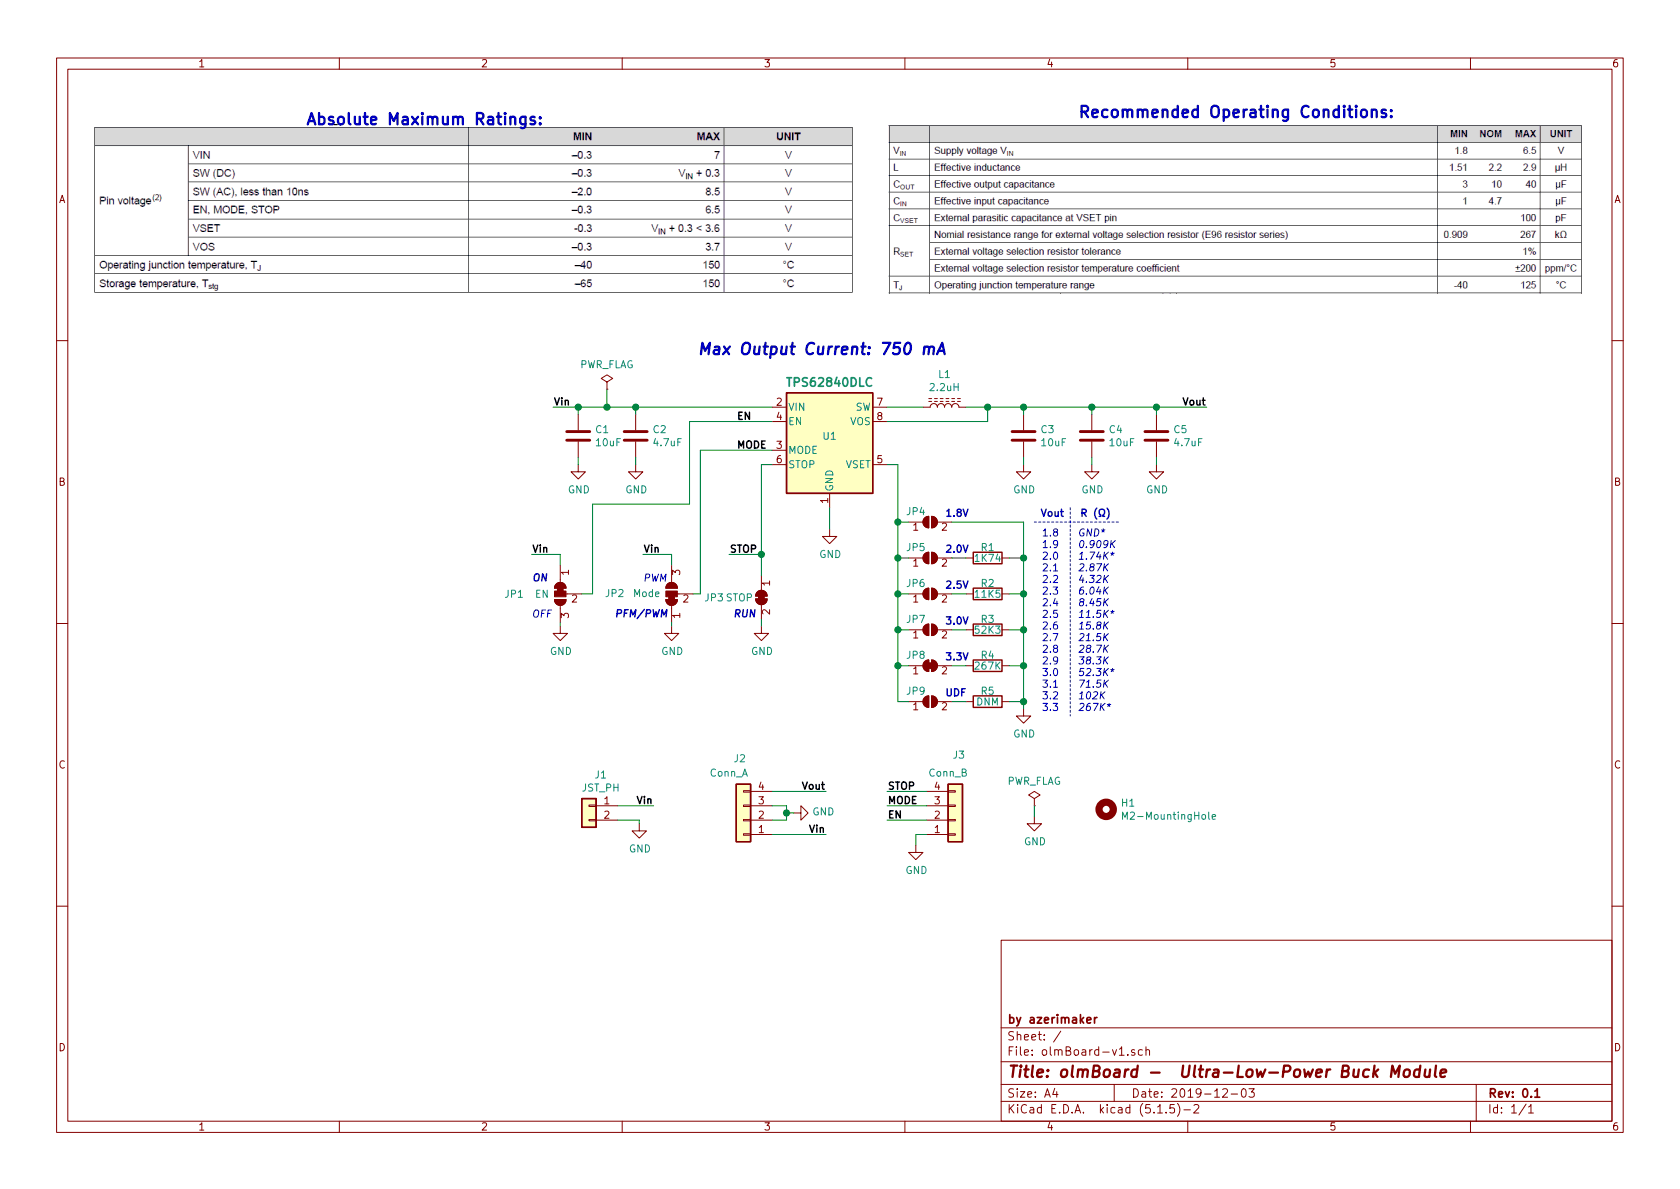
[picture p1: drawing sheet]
EESchema Schematic File Version 4
EELAYER 30 0
EELAYER END
$Descr A4 11693 8268
encoding utf-8
Sheet 1 1
Title "olmBoard -  Ultra-Low-Power Buck Module"
Date "2019-12-03"
Rev "0.1"
Comp "by azerimaker"
Comment1 ""
Comment2 ""
Comment3 ""
Comment4 ""
$EndDescr
$Comp
L olmBoard-v1-rescue:TPS62840DLC-olmboard U1
U 1 1
P 5775 3125
F 0 "U1" H 5775 3225 50  0000 C CNN
F 1 "TPS62840DLC" H 5775 3600 59  0000 C CNB
F 2 "voltage_regulators:SON-8-1.5x2mm_P0.5mm" H 5925 2775 50  0001 L CNN
F 3 "https://www.ti.com/lit/gpn/TPS62840" H 5775 3675 50  0001 C CNN
	1    5775 3125
	1    0    0    -1  
$EndComp
Text Notes 7250 4950 0    50   ~ 0
1.8\n1.9\n2.0\n2.1\n2.2\n2.3\n2.4\n2.5\n2.6\n2.7 \n2.8\n2.9\n3.0\n3.1\n3.2\n3.3
$Comp
L Device:C C2
U 1 1
P 4425 3025
F 0 "C2" H 4540 3071 50  0000 L CNN
F 1 "4.7uF" H 4540 2980 50  0000 L CNN
F 2 "Capacitor_SMD:C_0603_1608Metric" H 4463 2875 50  0001 C CNN
F 3 "~" H 4425 3025 50  0001 C CNN
F 4 "GRM188B31A475KE15D" H 4425 3025 50  0001 C CNN "MPN"
	1    4425 3025
	1    0    0    -1  
$EndComp
$Comp
L Device:C C3
U 1 1
P 7125 3025
F 0 "C3" H 7240 3071 50  0000 L CNN
F 1 "10uF" H 7240 2980 50  0000 L CNN
F 2 "Capacitor_SMD:C_0603_1608Metric" H 7163 2875 50  0001 C CNN
F 3 "~" H 7125 3025 50  0001 C CNN
F 4 "CL10A106MO8NQNC" H 7125 3025 50  0001 C CNN "MPN"
	1    7125 3025
	1    0    0    -1  
$EndComp
$Comp
L power:GND #PWR06
U 1 1
P 5300 4350
F 0 "#PWR06" H 5300 4100 50  0001 C CNN
F 1 "GND" H 5305 4177 50  0000 C CNN
F 2 "" H 5300 4350 50  0001 C CNN
F 3 "" H 5300 4350 50  0001 C CNN
	1    5300 4350
	1    0    0    -1  
$EndComp
Wire Wire Line
	5300 4300 5300 4350
$Comp
L power:GND #PWR08
U 1 1
P 5775 3675
F 0 "#PWR08" H 5775 3425 50  0001 C CNN
F 1 "GND" H 5780 3502 50  0000 C CNN
F 2 "" H 5775 3675 50  0001 C CNN
F 3 "" H 5775 3675 50  0001 C CNN
	1    5775 3675
	1    0    0    -1  
$EndComp
Wire Wire Line
	5775 3525 5775 3675
$Comp
L Jumper:SolderJumper_2_Open JP4
U 1 1
P 6475 3625
F 0 "JP4" H 6375 3700 50  0000 C CNN
F 1 "Rset" H 6475 3525 50  0001 C CNN
F 2 "Jumper:SolderJumper-2_P1.3mm_Open_TrianglePad1.0x1.5mm" H 6475 3625 50  0001 C CNN
F 3 "~" H 6475 3625 50  0001 C CNN
	1    6475 3625
	1    0    0    -1  
$EndComp
$Comp
L power:GND #PWR011
U 1 1
P 7125 4925
F 0 "#PWR011" H 7125 4675 50  0001 C CNN
F 1 "GND" H 7130 4752 50  0000 C CNN
F 2 "" H 7125 4925 50  0001 C CNN
F 3 "" H 7125 4925 50  0001 C CNN
	1    7125 4925
	1    0    0    -1  
$EndComp
$Comp
L Device:R R1
U 1 1
P 6875 3875
F 0 "R1" V 6800 3875 50  0000 C CNN
F 1 "1K74" V 6875 3875 50  0000 C CNN
F 2 "Resistor_SMD:R_0603_1608Metric" V 6805 3875 50  0001 C CNN
F 3 "~" H 6875 3875 50  0001 C CNN
F 4 "0603WAF1741T5E" V 6875 3875 50  0001 C CNN "MPN"
	1    6875 3875
	0    1    1    0   
$EndComp
$Comp
L Device:R R2
U 1 1
P 6875 4125
F 0 "R2" V 6800 4125 50  0000 C CNN
F 1 "11K5" V 6875 4125 50  0000 C CNN
F 2 "Resistor_SMD:R_0603_1608Metric" V 6805 4125 50  0001 C CNN
F 3 "~" H 6875 4125 50  0001 C CNN
F 4 "RC0603FR-0711K5L" V 6875 4125 50  0001 C CNN "MPN"
	1    6875 4125
	0    1    1    0   
$EndComp
$Comp
L Device:R R3
U 1 1
P 6875 4375
F 0 "R3" V 6800 4375 50  0000 C CNN
F 1 "52K3" V 6875 4375 50  0000 C CNN
F 2 "Resistor_SMD:R_0603_1608Metric" V 6805 4375 50  0001 C CNN
F 3 "~" H 6875 4375 50  0001 C CNN
F 4 "RC0603FR-0752K3L" V 6875 4375 50  0001 C CNN "MPN"
	1    6875 4375
	0    1    1    0   
$EndComp
$Comp
L Device:R R4
U 1 1
P 6875 4625
F 0 "R4" V 6800 4625 50  0000 C CNN
F 1 "267K" V 6875 4625 50  0000 C CNN
F 2 "Resistor_SMD:R_0603_1608Metric" V 6805 4625 50  0001 C CNN
F 3 "~" H 6875 4625 50  0001 C CNN
F 4 "ERJ3EKF2673V" V 6875 4625 50  0001 C CNN "MPN"
	1    6875 4625
	0    1    1    0   
$EndComp
$Comp
L Device:R R5
U 1 1
P 6875 4875
F 0 "R5" V 6800 4875 50  0000 C CNN
F 1 "DNM" V 6875 4875 50  0000 C CNN
F 2 "Resistor_SMD:R_0603_1608Metric" V 6805 4875 50  0001 C CNN
F 3 "~" H 6875 4875 50  0001 C CNN
	1    6875 4875
	0    1    1    0   
$EndComp
Wire Wire Line
	6625 3625 7125 3625
Wire Wire Line
	7125 3625 7125 3875
Wire Wire Line
	7025 4875 7125 4875
Connection ~ 7125 4875
Wire Wire Line
	7125 4875 7125 4925
Wire Wire Line
	7025 4625 7125 4625
Connection ~ 7125 4625
Wire Wire Line
	7125 4625 7125 4875
Wire Wire Line
	7025 4375 7125 4375
Connection ~ 7125 4375
Wire Wire Line
	7125 4375 7125 4625
Wire Wire Line
	7025 4125 7125 4125
Connection ~ 7125 4125
Wire Wire Line
	7125 4125 7125 4375
Wire Wire Line
	7025 3875 7125 3875
Connection ~ 7125 3875
Wire Wire Line
	7125 3875 7125 4125
Wire Wire Line
	6625 3875 6725 3875
Wire Wire Line
	6625 4125 6725 4125
Wire Wire Line
	6625 4375 6725 4375
Wire Wire Line
	6625 4625 6725 4625
Wire Wire Line
	6625 4875 6725 4875
$Comp
L Jumper:SolderJumper_2_Open JP5
U 1 1
P 6475 3875
F 0 "JP5" H 6375 3950 50  0000 C CNN
F 1 "Rset" H 6475 3775 50  0001 C CNN
F 2 "Jumper:SolderJumper-2_P1.3mm_Open_TrianglePad1.0x1.5mm" H 6475 3875 50  0001 C CNN
F 3 "~" H 6475 3875 50  0001 C CNN
	1    6475 3875
	1    0    0    -1  
$EndComp
$Comp
L Jumper:SolderJumper_2_Open JP6
U 1 1
P 6475 4125
F 0 "JP6" H 6375 4200 50  0000 C CNN
F 1 "Rset" H 6475 4025 50  0001 C CNN
F 2 "Jumper:SolderJumper-2_P1.3mm_Open_TrianglePad1.0x1.5mm" H 6475 4125 50  0001 C CNN
F 3 "~" H 6475 4125 50  0001 C CNN
	1    6475 4125
	1    0    0    -1  
$EndComp
$Comp
L Jumper:SolderJumper_2_Open JP7
U 1 1
P 6475 4375
F 0 "JP7" H 6375 4450 50  0000 C CNN
F 1 "Rset" H 6475 4275 50  0001 C CNN
F 2 "Jumper:SolderJumper-2_P1.3mm_Open_TrianglePad1.0x1.5mm" H 6475 4375 50  0001 C CNN
F 3 "~" H 6475 4375 50  0001 C CNN
	1    6475 4375
	1    0    0    -1  
$EndComp
$Comp
L Jumper:SolderJumper_2_Open JP9
U 1 1
P 6475 4875
F 0 "JP9" H 6375 4950 50  0000 C CNN
F 1 "Rset" H 6475 4775 50  0001 C CNN
F 2 "Jumper:SolderJumper-2_P1.3mm_Open_TrianglePad1.0x1.5mm" H 6475 4875 50  0001 C CNN
F 3 "~" H 6475 4875 50  0001 C CNN
	1    6475 4875
	1    0    0    -1  
$EndComp
Wire Wire Line
	6175 3225 6250 3225
Wire Wire Line
	6250 3225 6250 3625
Wire Wire Line
	6250 3625 6325 3625
Wire Wire Line
	6325 3875 6250 3875
Wire Wire Line
	6250 3875 6250 3625
Connection ~ 6250 3625
Wire Wire Line
	6325 4125 6250 4125
Wire Wire Line
	6250 4125 6250 3875
Connection ~ 6250 3875
Wire Wire Line
	6325 4375 6250 4375
Wire Wire Line
	6250 4375 6250 4125
Connection ~ 6250 4125
Wire Wire Line
	6325 4625 6250 4625
Wire Wire Line
	6250 4625 6250 4375
Connection ~ 6250 4375
Wire Wire Line
	6325 4875 6250 4875
Wire Wire Line
	6250 4875 6250 4625
Connection ~ 6250 4625
Text Notes 6575 3600 0    50   ~ 10
1.8V
Text Notes 6575 3850 0    50   ~ 10
2.0V
Text Notes 6575 4100 0    50   ~ 10
2.5V
Text Notes 6575 4350 0    50   ~ 10
3.0V
Text Notes 6575 4600 0    50   ~ 10
3.3V
Text Notes 6575 4850 0    50   ~ 10
UDF
Wire Notes Line
	7200 3625 7800 3625
Wire Notes Line
	7450 3525 7450 4975
Text Notes 7200 3600 0    50   ~ 10
 Vout   R (Ω)
Text Notes 7500 4950 0    50   Italic 0
GND*\n0.909K\n1.74K*\n2.87K\n4.32K\n6.04K\n8.45K\n11.5K*\n15.8K\n21.5K \n28.7K\n38.3K\n52.3K*\n71.5K\n102K\n267K*
$Comp
L Jumper:SolderJumper_2_Bridged JP8
U 1 1
P 6475 4625
F 0 "JP8" H 6375 4700 50  0000 C CNN
F 1 "Rset" H 6475 4739 50  0001 C CNN
F 2 "Jumper:SolderJumper-2_P1.3mm_Open_TrianglePad1.0x1.5mm" H 6475 4625 50  0001 C CNN
F 3 "~" H 6475 4625 50  0001 C CNN
	1    6475 4625
	1    0    0    -1  
$EndComp
$Comp
L Jumper:SolderJumper_2_Bridged JP3
U 1 1
P 5300 4150
F 0 "JP3" V 5300 3750 50  0000 L CNN
F 1 "STOP" V 5300 3900 50  0000 L CNN
F 2 "Jumper:SolderJumper-2_P1.3mm_Bridged_RoundedPad1.0x1.5mm" H 5300 4150 50  0001 C CNN
F 3 "~" H 5300 4150 50  0001 C CNN
	1    5300 4150
	0    1    1    0   
$EndComp
$Comp
L Jumper:SolderJumper_3_Bridged12 JP2
U 1 1
P 4675 4125
F 0 "JP2" V 4675 4450 50  0000 L CNN
F 1 "Mode" V 4675 4200 50  0000 L CNN
F 2 "Jumper:SolderJumper-3_P1.3mm_Bridged12_RoundedPad1.0x1.5mm_NumberLabels" H 4675 4125 50  0001 C CNN
F 3 "~" H 4675 4125 50  0001 C CNN
	1    4675 4125
	0    -1   -1   0   
$EndComp
Text Notes 4275 4300 0    50   Italic 10
PFM/PWM
Text Notes 4475 4050 0    50   Italic 0
PWM
$Comp
L power:GND #PWR05
U 1 1
P 4675 4350
F 0 "#PWR05" H 4675 4100 50  0001 C CNN
F 1 "GND" H 4680 4177 50  0000 C CNN
F 2 "" H 4675 4350 50  0001 C CNN
F 3 "" H 4675 4350 50  0001 C CNN
	1    4675 4350
	1    0    0    -1  
$EndComp
Wire Wire Line
	4675 4325 4675 4350
Wire Wire Line
	3900 4325 3900 4350
$Comp
L power:GND #PWR01
U 1 1
P 3900 4350
F 0 "#PWR01" H 3900 4100 50  0001 C CNN
F 1 "GND" H 3905 4177 50  0000 C CNN
F 2 "" H 3900 4350 50  0001 C CNN
F 3 "" H 3900 4350 50  0001 C CNN
	1    3900 4350
	1    0    0    -1  
$EndComp
$Comp
L Jumper:SolderJumper_3_Bridged12 JP1
U 1 1
P 3900 4125
F 0 "JP1" V 3900 4375 50  0000 L CNN
F 1 "EN" V 3900 4200 50  0000 L CNN
F 2 "Jumper:SolderJumper-3_P1.3mm_Bridged12_RoundedPad1.0x1.5mm_NumberLabels" H 3900 4125 50  0001 C CNN
F 3 "~" H 3900 4125 50  0001 C CNN
	1    3900 4125
	0    -1   1    0   
$EndComp
Wire Wire Line
	4025 2875 4025 2825
Wire Wire Line
	4425 2875 4425 2825
Connection ~ 4425 2825
Wire Wire Line
	4425 2825 4225 2825
Wire Wire Line
	4825 4125 4875 4125
Wire Wire Line
	4875 4125 4875 3125
Wire Wire Line
	4875 3125 5375 3125
Wire Wire Line
	5375 2925 4800 2925
Wire Wire Line
	4800 2925 4800 3500
Wire Wire Line
	4800 3500 4125 3500
Wire Wire Line
	4125 3500 4125 4125
Wire Wire Line
	4125 4125 4050 4125
$Comp
L power:GND #PWR03
U 1 1
P 4425 3225
F 0 "#PWR03" H 4425 2975 50  0001 C CNN
F 1 "GND" H 4430 3052 50  0000 C CNN
F 2 "" H 4425 3225 50  0001 C CNN
F 3 "" H 4425 3225 50  0001 C CNN
	1    4425 3225
	1    0    0    -1  
$EndComp
$Comp
L power:GND #PWR02
U 1 1
P 4025 3225
F 0 "#PWR02" H 4025 2975 50  0001 C CNN
F 1 "GND" H 4030 3052 50  0000 C CNN
F 2 "" H 4025 3225 50  0001 C CNN
F 3 "" H 4025 3225 50  0001 C CNN
	1    4025 3225
	1    0    0    -1  
$EndComp
Wire Wire Line
	4025 3175 4025 3225
Wire Wire Line
	4425 3175 4425 3225
Wire Wire Line
	4425 2825 5375 2825
Text Label 5750 5800 2    50   ~ 10
Vin
Wire Wire Line
	3900 3925 3900 3850
Wire Wire Line
	3900 3850 3700 3850
Wire Wire Line
	4675 3925 4675 3850
Wire Wire Line
	4675 3850 4475 3850
Text Label 3700 3850 0    50   ~ 10
Vin
Text Label 4475 3850 0    50   ~ 10
Vin
Text Notes 3700 4300 0    50   Italic 0
OFF
Text Notes 3700 4050 0    50   Italic 10
ON
$Comp
L Device:L_Core_Ferrite L1
U 1 1
P 6575 2825
F 0 "L1" V 6800 2825 50  0000 C CNN
F 1 "2.2uH" V 6709 2825 50  0000 C CNN
F 2 "my_passives_footprints:L_0806" H 6575 2825 50  0001 C CNN
F 3 "~" H 6575 2825 50  0001 C CNN
F 4 "TFM201610GHM-2R2MTAA" V 6575 2825 50  0001 C CNN "MPN"
	1    6575 2825
	0    -1   -1   0   
$EndComp
$Comp
L Device:C C4
U 1 1
P 7600 3025
F 0 "C4" H 7715 3071 50  0000 L CNN
F 1 "10uF" H 7715 2980 50  0000 L CNN
F 2 "Capacitor_SMD:C_0603_1608Metric" H 7638 2875 50  0001 C CNN
F 3 "~" H 7600 3025 50  0001 C CNN
F 4 "CL10A106MO8NQNC" H 7600 3025 50  0001 C CNN "MPN"
	1    7600 3025
	1    0    0    -1  
$EndComp
$Comp
L Device:C C5
U 1 1
P 8050 3025
F 0 "C5" H 8165 3071 50  0000 L CNN
F 1 "4.7uF" H 8165 2980 50  0000 L CNN
F 2 "Capacitor_SMD:C_0603_1608Metric" H 8088 2875 50  0001 C CNN
F 3 "~" H 8050 3025 50  0001 C CNN
F 4 "GRM188B31A475KE15D" H 8050 3025 50  0001 C CNN "MPN"
	1    8050 3025
	1    0    0    -1  
$EndComp
$Comp
L power:GND #PWR014
U 1 1
P 8050 3225
F 0 "#PWR014" H 8050 2975 50  0001 C CNN
F 1 "GND" H 8055 3052 50  0000 C CNN
F 2 "" H 8050 3225 50  0001 C CNN
F 3 "" H 8050 3225 50  0001 C CNN
	1    8050 3225
	1    0    0    -1  
$EndComp
$Comp
L power:GND #PWR013
U 1 1
P 7600 3225
F 0 "#PWR013" H 7600 2975 50  0001 C CNN
F 1 "GND" H 7605 3052 50  0000 C CNN
F 2 "" H 7600 3225 50  0001 C CNN
F 3 "" H 7600 3225 50  0001 C CNN
	1    7600 3225
	1    0    0    -1  
$EndComp
$Comp
L power:GND #PWR010
U 1 1
P 7125 3225
F 0 "#PWR010" H 7125 2975 50  0001 C CNN
F 1 "GND" H 7130 3052 50  0000 C CNN
F 2 "" H 7125 3225 50  0001 C CNN
F 3 "" H 7125 3225 50  0001 C CNN
	1    7125 3225
	1    0    0    -1  
$EndComp
Wire Wire Line
	6175 2825 6425 2825
Wire Wire Line
	6725 2825 6875 2825
Wire Wire Line
	8050 2825 8050 2875
Wire Wire Line
	7600 2875 7600 2825
Connection ~ 7600 2825
Wire Wire Line
	7600 2825 8050 2825
Wire Wire Line
	7125 2875 7125 2825
Connection ~ 7125 2825
Wire Wire Line
	7125 2825 7600 2825
Wire Wire Line
	6875 2825 6875 2925
Wire Wire Line
	6875 2925 6175 2925
Connection ~ 6875 2825
Wire Wire Line
	6875 2825 7125 2825
Wire Wire Line
	7125 3175 7125 3225
Wire Wire Line
	7600 3175 7600 3225
Wire Wire Line
	8050 3175 8050 3225
$Comp
L power:GND #PWR09
U 1 1
P 6375 5875
F 0 "#PWR09" H 6375 5625 50  0001 C CNN
F 1 "GND" H 6380 5702 50  0000 C CNN
F 2 "" H 6375 5875 50  0001 C CNN
F 3 "" H 6375 5875 50  0001 C CNN
	1    6375 5875
	1    0    0    -1  
$EndComp
$Comp
L Connector_Generic:Conn_01x04 J3
U 1 1
P 6650 5700
F 0 "J3" H 6675 5250 50  0000 C CNN
F 1 "Conn_B" H 6600 5375 50  0000 C CNN
F 2 "Connector_PinHeader_2.54mm:PinHeader_1x04_P2.54mm_Vertical" H 6650 5700 50  0001 C CNN
F 3 "~" H 6650 5700 50  0001 C CNN
	1    6650 5700
	1    0    0    1   
$EndComp
Text Label 6175 5700 0    50   ~ 10
EN
Text Label 6175 5600 0    50   ~ 10
MODE
Text Label 6175 5500 0    50   ~ 10
STOP
Wire Wire Line
	5300 3225 5375 3225
Text Notes 5100 4300 0    50   Italic 10
RUN
Text Label 5125 2925 0    50   ~ 10
EN
Text Label 5125 3125 0    50   ~ 10
MODE
Text Label 5075 3850 0    50   ~ 10
STOP
Text Notes 2125 875  0    79   ~ 16
Absolute Maximum Ratings:
Text Notes 7500 825  0    79   ~ 16
Recommended Operating Conditions:
Text Label 3850 2825 0    50   ~ 10
Vin
Wire Wire Line
	4025 2825 3850 2825
Connection ~ 4025 2825
Wire Wire Line
	8050 2825 8400 2825
Connection ~ 8050 2825
Text Label 8400 2825 2    50   ~ 10
Vout
$Comp
L Connector_Generic:Conn_01x04 J2
U 1 1
P 5175 5700
F 0 "J2" H 5200 5275 50  0000 C CNN
F 1 "Conn_A" H 5275 5375 50  0000 C CNN
F 2 "Connector_PinHeader_2.54mm:PinHeader_1x04_P2.54mm_Vertical" H 5175 5700 50  0001 C CNN
F 3 "~" H 5175 5700 50  0001 C CNN
	1    5175 5700
	-1   0    0    1   
$EndComp
Wire Wire Line
	5375 5800 5750 5800
$Comp
L power:GND #PWR07
U 1 1
P 5525 5650
F 0 "#PWR07" H 5525 5400 50  0001 C CNN
F 1 "GND" V 5530 5522 50  0000 R CNN
F 2 "" H 5525 5650 50  0001 C CNN
F 3 "" H 5525 5650 50  0001 C CNN
	1    5525 5650
	0    -1   -1   0   
$EndComp
Text Label 5750 5500 2    50   ~ 10
Vout
Wire Wire Line
	5375 5500 5750 5500
Wire Wire Line
	6450 5700 6175 5700
Wire Wire Line
	6175 5600 6450 5600
Wire Wire Line
	6450 5500 6175 5500
Wire Wire Line
	6450 5800 6375 5800
Wire Wire Line
	6375 5800 6375 5875
Wire Wire Line
	5375 5700 5475 5700
Wire Wire Line
	5475 5650 5525 5650
Wire Wire Line
	5375 5600 5475 5600
Wire Wire Line
	5475 5600 5475 5650
Connection ~ 5475 5650
Wire Wire Line
	5475 5650 5475 5700
Wire Wire Line
	5075 3850 5300 3850
Connection ~ 5300 3850
Wire Wire Line
	5300 3850 5300 3225
Wire Wire Line
	5300 3850 5300 4000
$Comp
L power:PWR_FLAG #FLG01
U 1 1
P 4225 2700
F 0 "#FLG01" H 4225 2775 50  0001 C CNN
F 1 "PWR_FLAG" H 4225 2873 50  0000 C CNN
F 2 "" H 4225 2700 50  0001 C CNN
F 3 "~" H 4225 2700 50  0001 C CNN
	1    4225 2700
	1    0    0    -1  
$EndComp
Wire Wire Line
	4225 2700 4225 2825
Connection ~ 4225 2825
Wire Wire Line
	4225 2825 4025 2825
$Comp
L power:PWR_FLAG #FLG02
U 1 1
P 7200 5600
F 0 "#FLG02" H 7200 5675 50  0001 C CNN
F 1 "PWR_FLAG" H 7200 5773 50  0000 C CNN
F 2 "" H 7200 5600 50  0001 C CNN
F 3 "~" H 7200 5600 50  0001 C CNN
	1    7200 5600
	1    0    0    -1  
$EndComp
$Comp
L power:GND #PWR012
U 1 1
P 7200 5675
F 0 "#PWR012" H 7200 5425 50  0001 C CNN
F 1 "GND" H 7205 5502 50  0000 C CNN
F 2 "" H 7200 5675 50  0001 C CNN
F 3 "" H 7200 5675 50  0001 C CNN
	1    7200 5675
	1    0    0    -1  
$EndComp
Wire Wire Line
	7200 5600 7200 5675
$Comp
L Mechanical:MountingHole H1
U 1 1
P 7700 5625
F 0 "H1" H 7800 5671 50  0000 L CNN
F 1 "M2-MountingHole" H 7800 5580 50  0000 L CNN
F 2 "MountingHole:MountingHole_2.2mm_M2_DIN965_Pad" H 7700 5625 50  0001 C CNN
F 3 "~" H 7700 5625 50  0001 C CNN
	1    7700 5625
	1    0    0    -1  
$EndComp
$Comp
L Connector_Generic:Conn_01x02 J1
U 1 1
P 4100 5600
F 0 "J1" H 4018 5817 50  0000 C CNN
F 1 "JST_PH" H 4018 5726 50  0000 C CNN
F 2 "Connector_JST:JST_PH_S2B-PH-SM4-TB_1x02-1MP_P2.00mm_Horizontal" H 4100 5600 50  0001 C CNN
F 3 "~" H 4100 5600 50  0001 C CNN
	1    4100 5600
	-1   0    0    -1  
$EndComp
Text Label 4550 5600 2    50   ~ 10
Vin
Wire Wire Line
	4300 5600 4550 5600
$Comp
L power:GND #PWR04
U 1 1
P 4450 5725
F 0 "#PWR04" H 4450 5475 50  0001 C CNN
F 1 "GND" H 4455 5552 50  0000 C CNN
F 2 "" H 4450 5725 50  0001 C CNN
F 3 "" H 4450 5725 50  0001 C CNN
	1    4450 5725
	1    0    0    -1  
$EndComp
Wire Wire Line
	4450 5725 4450 5700
Wire Wire Line
	4450 5700 4300 5700
$Comp
L Device:C C1
U 1 1
P 4025 3025
F 0 "C1" H 4140 3071 50  0000 L CNN
F 1 "10uF" H 4140 2980 50  0000 L CNN
F 2 "Capacitor_SMD:C_0603_1608Metric" H 4063 2875 50  0001 C CNN
F 3 "~" H 4025 3025 50  0001 C CNN
F 4 "CL10A106MO8NQNC" H 4025 3025 50  0001 C CNN "MPN"
	1    4025 3025
	1    0    0    -1  
$EndComp
Text Notes 4850 2475 0    79   Italic 16
Max Output Current: 750 mA
$EndSCHEMATC
